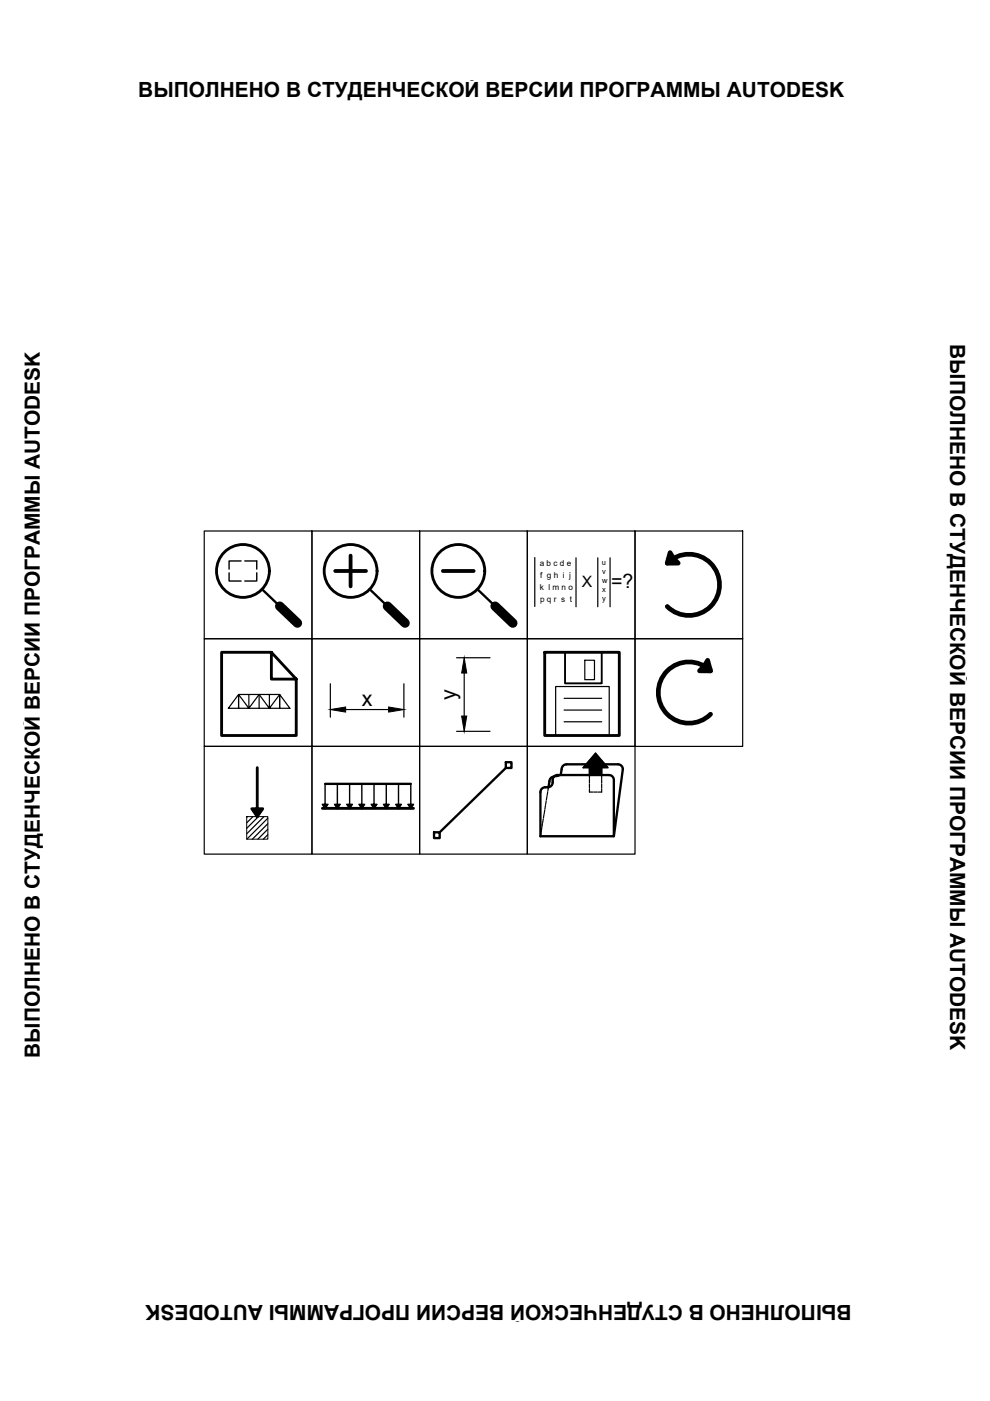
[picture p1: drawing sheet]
<svg xmlns="http://www.w3.org/2000/svg" width="210mm" height="297mm" viewBox="0 0 210 297" stroke-linecap="round" stroke-linejoin="round" font-family="sans-serif">
<!-- layer: 0 -->
<g fill="none" stroke="#000" stroke-width=".25">
<path d="M43.3 112.6h22.8v22.8h-22.8zM66.1 112.6h22.9v22.8h-22.9zM89 112.6h22.8v22.8h-22.8zM111.8 112.6h22.8v22.8h-22.8zM113.4 118.2v10.4M122.1 118.3v10.3M126.7 118.3v10.3M129.3 118.3v10.3M134.6 112.6h22.9v22.8h-22.9zM43.3 135.4h22.8v22.8h-22.8zM66.1 135.4h22.9v22.8h-22.9zM89 135.4h22.8v22.8h-22.8z"/>
<path d="M96.8 139.5h7.1M111.8 135.4h22.8v22.8h-22.8zM124 140h2v4.1h-2zM134.6 135.4h22.9v22.8h-22.9zM43.3 158.2h22.8v22.9h-22.8zM50.6 147.2v3h-2.2zM50.6 147.2l2.2 3h-2.2zM50.6 147.2h2.2v3l2.1-3M52.8 147.2h2.1v3M52.8 150.2h2.1M54.9 150.2h2.2l-2.2-3h2.2v3M57.1 147.2h2.2"/>
<path d="M59.3 147.2l2.2 3h-2.2zM59.3 147.2v3h-2.2zM66.1 158.2h22.9v22.9h-22.9zM70 145v7.1M73.3 150.4h9.1M85.6 145v7.1M89 158.2h22.8v22.9h-22.8zM96.8 155.1h7.1M98.4 142.7v9.1M111.8 158.2h22.8v22.9h-22.8zM117.8 155.9v-10.3h11.4v10.3M119.6 148.1h8"/>
<path d="M119.6 150.5h8M119.6 153h8M52.5 173.1l-.2 .2M53.6 173.1l-1.3 1.4M54.8 173.1l-2.5 2.5M56 173.1l-3.7 3.7M56.8 173.5l-4.5 4.4M56.8 174.6l-3.3 3.3M56.8 175.8l-2.1 2.1M56.8 177l-1 .9M114.7 176.5l-.1 .8M114.9 175.6l-.2 .7"/>
<path d="M115 174.6l-.1 .8M115.2 173.6l-.1 .8M115.3 172.7l-.1 .7M115.5 171.7l-.1 .8M115.7 170.8l-.2 .7M115.8 169.8l-.1 .8M116 168.8l-.2 .8M116.1 167.9l-.1 .8M116.3 166.9l-.1 .8M118.8 164.3l-.4 .3-.9 .1M125 164.3v.8M125 165.3v.7"/>
<path d="M125 166.2v.8M125 167.2v.7h.7M125.9 167.9h.8M127.6 167.2v.7h-.7M127.6 164.3v.8M127.6 165.3v.7M127.6 166.2v.8"/>
</g>
<g fill="none" stroke="#000" stroke-width=".6">
<path d="M57.5 138.3v5.7h5.3l-5.3-5.7h-10.5v17.6h15.8v-11.9M115.5 138.3h15.8v17.6h-15.8zM54.5 162.8v10.3l-1.1-1.6h2.3l-1.2 1.6M68.4 171.4h19.3"/>
<circle cx="51.5" cy="121.1" r="5.6"/>
<circle cx="74.3" cy="121.1" r="5.6"/>
<circle cx="97.2" cy="121.1" r="5.6"/>
</g>
<path d="M55.6 124.9l7.5 7.2M78.4 124.9l7.5 7.2M101.2 124.9l7.5 7.2M68.9 166.2h18.2M92 176.5h1.2v1.2h-1.2zM107.2 161.6h1.2v1.2h-1.2zM107.2 162.8l-14 13.7M114.6 167.9a1.16 1.16 0 0 1 1.5-1 1.16 1.16 0 0 0 1.1-1.5 1.04 1.04 0 0 1 1-1.1h10.9a1.04 1.04 0 0 1 1.1 1.1v11.9h-15.6v-9.3M117.5 164.6a1.04 1.04 0 0 0-1 1.1l-.2 1.2M124.3 162h-4.2a1.04 1.04 0 0 0-1 1.1l-.2 1.2M128.3 162h2.7a1.04 1.04 0 0 1 1.1 1.1M132.1 163.1l-1.9 14.2" fill="none" stroke="#000" stroke-width=".5"/>
<path d="M59.3 128.5l3.8 3.6M82.1 128.5l3.8 3.6M105 128.5l3.7 3.6" fill="none" stroke="#000" stroke-width="2"/>
<path d="M51.1 118.9h-2.5v1.8M51.9 118.9h2.5v1.8M48.6 121.5v1.7h2.5M54.4 121.5v1.7h-2.5M68.9 166.2v5.2l-.5-.9h1.1l-.6 .9M71.5 166.2v5.2l-.6-.9h1.2l-.6 .9M74.1 166.2v5.2l-.6-.9h1.2l-.6 .9M76.7 166.2v5.2l-.6-.9h1.2l-.6 .9M79.3 166.2v5.2l-.6-.9h1.2l-.6 .9M81.9 166.2v5.2l-.6-.9h1.2l-.6 .9M84.5 166.2v5.2l-.6-.9h1.2l-.6 .9M87.1 166.2v5.2l-.6-.9h1.2l-.6 .9" fill="none" stroke="#000" stroke-width=".3"/>
<path d="M74.3 117.8v6.5M71.1 121.1h6.5M93.9 121.1h6.5" fill="none" stroke="#000" stroke-width=".8"/>
<g fill="#000" stroke="#000" stroke-width=".21">
<path d="M141.5 119.4h2.3zM142.1 117.2l.7 1.2h-1.1zM142.4 118.6l.4-.2 .2 .2zM150 140l.4 1.2h-1.1zM70 150.4l3.3-.5v1.1zM82.4 149.9l3.2 .5-3.2 .6zM98.4 139.5l.6 3.2h-1.1zM97.9 151.8h1.1l-.6 3.3zM126.3 159.7l2.6 3h-5.2zM148.3 142.2h2.4z"/>
<path d="M141.5 119.1v.3l.3-.3zM141.5 119.1v.3z"/>
<path d="M141.6 118.9l.2 .2 .3-.2zM141.6 118.9l.2 .2h-.3z"/>
<path d="M141.7 118.6l.4 .3 .3-.3zM141.7 118.6l.4 .3h-.5z"/>
<path d="M141.7 118.4l.7 .2 .4-.2zM141.7 118.4l.7 .2h-.7z"/>
<path d="M142.4 118.6l.9 .3-.3-.3zM142.1 118.9l.3-.3 .9 .3z"/>
<path d="M142.1 118.9l1.4 .2-.2-.2zM141.8 119.1l.3-.2 1.4 .2z"/>
<path d="M141.8 119.1l2 .3-.3-.3zM141.5 119.4l.3-.3 2 .3z"/>
<path d="M149.1 141.4l.9 .3-.3-.3zM148.9 141.7l.2-.3 .9 .3z"/>
<path d="M148.9 141.7l1.4 .3-.3-.3zM148.9 141.7l1.4 .3h-1.7z"/>
<path d="M148.6 142l2 .2-.3-.2zM148.3 142.2l.3-.2 2 .2z"/>
<path d="M149.3 141.2h1.1v.2zM149.3 141.2l.4 .2h.7zM149.3 141.2l.4 .2h-.6z"/>
<path d="M149.7 141.4l.8 .3-.1-.3zM149.7 141.4l.8 .3h-.5z"/>
<path d="M150 141.7l.6 .3-.1-.3zM150 141.7l.6 .3z"/>
<path d="M150.3 142l.3 .2v-.2zM150.3 142l.3 .2z"/>
<path d="M53.4 171.5h1.1v1.6zM54.5 171.5v1.6l1.2-1.6z"/>
<path d="M68.4 170.5h.5v.9zM68.9 170.5v.9l.6-.9z"/>
<path d="M70.9 170.5h.6v.9zM71.5 170.5v.9l.6-.9z"/>
<path d="M73.5 170.5h.6v.9zM74.1 170.5v.9l.6-.9z"/>
<path d="M76.1 170.5h.6v.9zM76.7 170.5v.9l.6-.9z"/>
<path d="M78.7 170.5h.6v.9zM79.3 170.5v.9l.6-.9z"/>
<path d="M81.3 170.5h.6v.9zM81.9 170.5v.9l.6-.9z"/>
<path d="M83.9 170.5h.6v.9zM84.5 170.5v.9l.6-.9z"/>
<path d="M86.5 170.5h.6v.9zM87.1 170.5v.9l.6-.9z"/>
<path d="M125 162.7l2.6 1.6v-1.6zM125 162.7l2.6 1.6h-2.6z"/>
</g>
<path d="M52.3 173.1h4.5v4.8h-4.5z" fill="none" stroke="#000" stroke-width=".21"/>
<path d="M119.8 138.4v6.5h7.8v-6.5" fill="none" stroke="#000" stroke-width=".4"/>
<path d="M125 164.3v-1.6h-1.3l2.6-3 2.6 3h-1.3v1.6" fill="none" stroke="#000" stroke-width=".35"/>
<path d="M141.5 119.4a6.5 6.5 0 0 1 9.2 0 6.5 6.5 0 0 1 0 9.2 6.5 6.5 0 0 1-9.2 0M142.1 117.2l.7 1.2 1 1h-2.3zM150 140l.7 2.2h-2.4l1-1zM150.7 142.2a6.5 6.5 0 0 0-9.2 0 6.5 6.5 0 0 0 0 9.2 6.5 6.5 0 0 0 9.2 0" fill="none" stroke="#000" stroke-width=".99"/>
<g font-size="4.5">
<text x="76.7" y="149.6">x</text>
<text x="96.7" y="148.4" transform="rotate(-90 96.7 148.4)">y</text>
</g>
<g font-size="4.4">
<text x="29.3" y="20.6">ВЫПОЛНЕНО В СТУДЕНЧЕСКОЙ ВЕРСИИ ПРОГРАММЫ AUTODESK</text>
<text x="201.4" y="73" transform="rotate(90 201.4 73)">ВЫПОЛНЕНО В СТУДЕНЧЕСКОЙ ВЕРСИИ ПРОГРАММЫ AUTODESK</text>
<text x="8.4" y="224.2" transform="rotate(-90 8.4 224.2)">ВЫПОЛНЕНО В СТУДЕНЧЕСКОЙ ВЕРСИИ ПРОГРАММЫ AUTODESK</text>
<text x="180.5" y="276.6" transform="rotate(-180 180.5 276.6)">ВЫПОЛНЕНО В СТУДЕНЧЕСКОЙ ВЕРСИИ ПРОГРАММЫ AUTODESK</text>
</g>
<text font-size="4.2" x="129.6" y="124.6">=?</text>
<text font-size="3.3" x="123.4" y="124.4">X</text>
<g font-size="1.7">
<text x="114.4" y="120.1">a b c d e</text>
<text x="114.4" y="125.1">k l m n o</text>
<text x="114.5" y="122.6">f g h i j</text>
<text x="114.5" y="127.6">p q r s t</text>
</g>
<g font-size="1.6">
<text x="127.6" y="119.9">u</text>
<text x="127.7" y="121.8">v</text>
<text x="127.7" y="125.6">x</text>
<text x="127.7" y="123.7">w</text>
<text x="127.7" y="127.5">y</text>
</g>
</svg>
